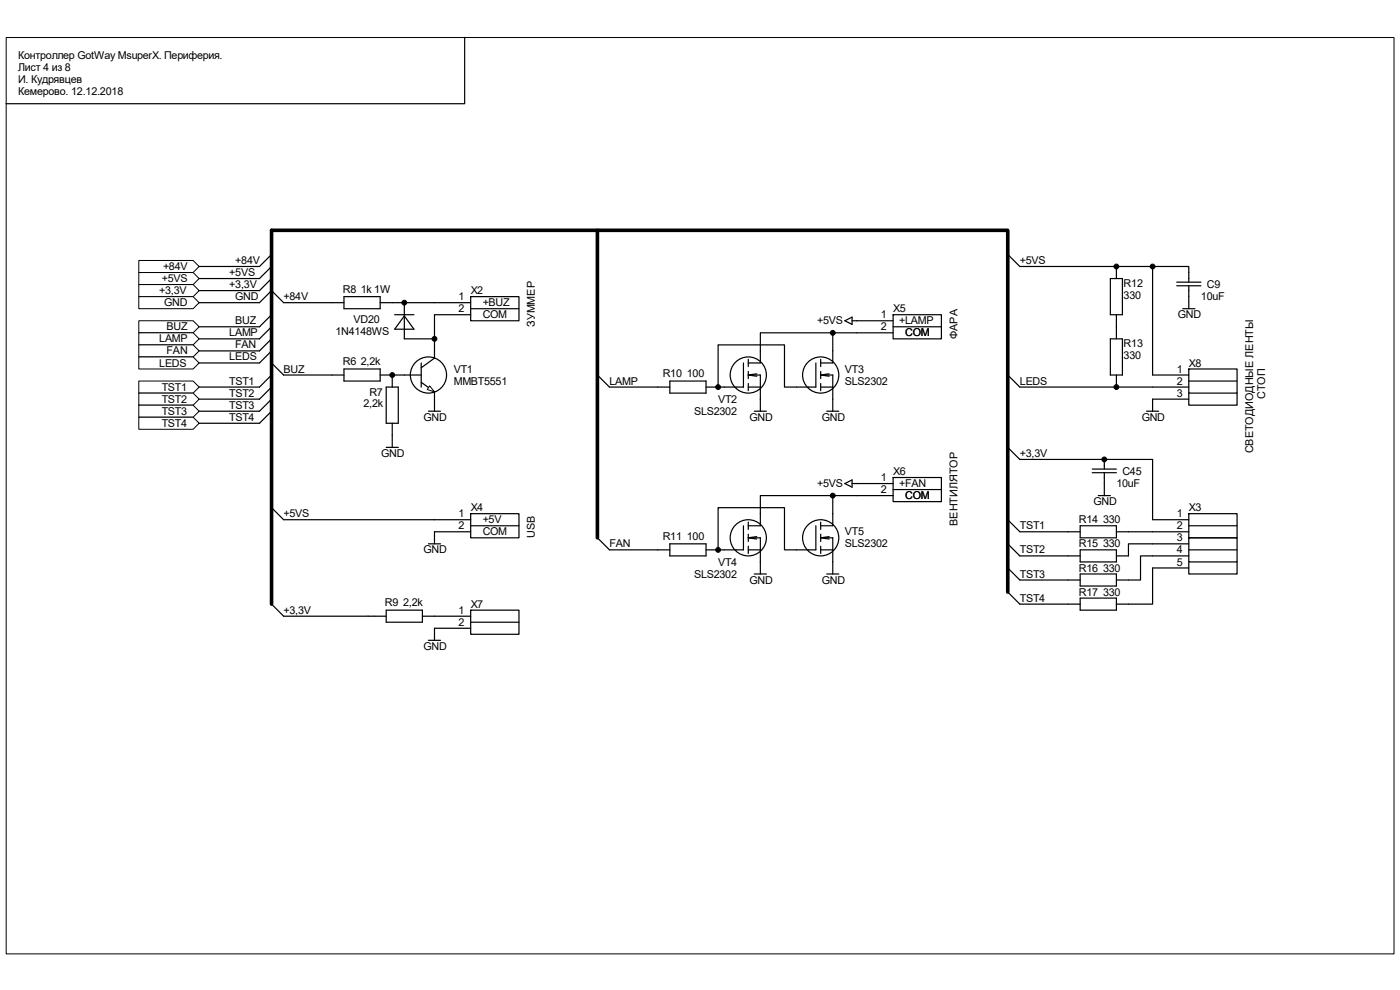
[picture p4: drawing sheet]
<svg xmlns="http://www.w3.org/2000/svg" width="297mm" height="210mm" viewBox="0 0 297 210" stroke-linecap="round" stroke-linejoin="round" font-family="sans-serif">
<path d="M1.3 8h294.4v194.4h-294.4z" fill="none" stroke="#000" stroke-width=".21"/>
<path d="M85.8 79.6h3.6M92.2 74.4v1.3M92.2 76l-2.8 2M89.4 81.1l2.8 2M92.2 83.4v1.3" fill="none" stroke="#000" stroke-width=".26"/>
<path d="M91.2 81.9l1 1.2-1.6-.5z" fill="#fff" stroke="#000" stroke-width=".21"/>
<g fill="none" stroke="#000" stroke-width=".26">
<path d="M213.8 54l2.6 2.5h28.1v23.1h7.7M235.6 59.1h2.5v7.7h-2.5zM236.8 56.5v2.6M244.5 56.5h7.7v3.4M249.6 59.9h5.2M57.6 77l2.6 2.6h12.8M57.6 61.7l2.6 2.5h12.8M73 62.9h7.7v2.6h-7.7zM73 78.3h7.7v2.5h-7.7zM80.7 79.6h5.1M80.7 64.2h2.5M83.2 79.6v2.5"/>
<path d="M89.4 77v5.1M92.2 71.9v2.5M92.2 75.7v.3M92.2 64.2h7.7M92.2 66.8h7.7M99.9 62.9h10.2v5.1h-10.2zM99.9 65.5h10.2M126.7 79.6l2.6 2.5h12.8M157.7 77v5.1h-7.9M158.7 79.6h2.6v7.6M158.7 76.2v1.6M158.7 78.8v1.5"/>
<path d="M158.7 79.6l1.8 .2M160.5 79.3l-1.8 .3M173.1 77v5.1h-6.7v-8.9h-14.1v8.9M174.1 79.6h2.6v7.6M174.1 76.2v1.6M174.1 78.8v1.5M174.1 79.6l1.8 .2M175.9 79.3l-1.8 .3M176.7 70.6v6.4h-2.6M179.2 68l1.6-.7v1.5zM180.8 68h8.7M189.5 70.6h-28.2v6.4h-2.6"/>
<path d="M189.5 66.8h10.2v5.1h-10.2zM189.5 69.3h10.2M213.8 79.6l2.6 2.5h35.8M235.6 71.9h2.5v7.7h-2.5zM236.8 66.8v5.1M236.8 79.6v2.5M249.6 60.6h5.2M250.9 65.5h2.6M252.2 78.3h10.2v5.1h-10.2zM252.2 60.6v4.9M81.9 82.1h2.6v7.7h-2.6zM81.9 94.9h2.6"/>
<path d="M83.2 89.8v5.1M90.9 87.2h2.6M92.2 83.1v.3M92.2 84.7v2.5M142.1 80.8h7.7v2.6h-7.7zM158.7 82.1h2.6M158.7 81.3v1.6M160 87.2h2.6M174.1 82.1h2.6M174.1 81.3v1.6M175.4 87.2h2.6M213.8 94.9l2.6 2.6h28.1v12.8h7.7"/>
<path d="M243.2 87.2h2.6M252.2 83.4v2.6h10.2v-2.6M252.2 80.8h10.2M252.2 84.7h-7.7v2.5M57.6 107.7l2.6 2.6h39.7M90.9 115.4h2.6M99.9 109h10.2v5.1h-10.2zM99.9 112.8h-7.7v2.6M99.9 111.5h10.2M126.7 114.1l2.6 2.5h12.8M142.1 115.4h7.7v2.5h-7.7zM157.7 111.5v5.1h-7.9"/>
<path d="M158.7 114.1h2.6v7.7M158.7 110.8v1.5M158.7 113.3v1.6M158.7 115.9v1.5M158.7 116.6h2.6M158.7 114.1l1.8 .2M160.5 113.8l-1.8 .3M173.1 111.5v5.1h-6.7v-8.9h-14.1v8.9M174.1 114.1h2.6v7.7M174.1 110.8v1.5M174.1 113.3v1.6M174.1 115.9v1.5"/>
<path d="M174.1 116.6h2.6M174.1 114.1l1.8 .2M175.9 113.8l-1.8 .3M176.7 105.1v6.4h-2.6M179.2 102.6l1.6-.8v1.5zM180.8 102.6h8.7M189.5 105.1h-28.2v6.4h-2.6M189.5 101.3h10.2v5.1h-10.2zM189.5 103.9h10.2M213.8 110.3l2.6 2.5h12.8M213.8 115.4l2.6 2.5h12.8M229.2 111.5h7.6v2.6h-7.6z"/>
<path d="M229.2 116.6h7.6v2.6h-7.6zM236.8 112.8h15.4M252.2 109h10.2v5.1h-10.2zM252.2 114.1h10.2v5.1h-10.2zM252.2 119.2v2.6h10.2v-2.6M252.2 117.9h-10.2v5.1h-5.2M252.2 115.4h-12.8v2.5h-2.6M252.2 111.5h10.2M252.2 116.6h10.2M57.6 128.2l2.6 2.5h21.7M81.9 129.4h7.7v2.6h-7.7zM89.6 130.7h10.3"/>
<path d="M90.9 135.8h2.6M99.9 129.4h10.2v5.2h-10.2zM99.9 133.3h-7.7v2.5M99.9 132h10.2M160 121.8h2.6M175.4 121.8h2.6M213.8 120.5l2.6 2.5h12.8M213.8 125.6l2.6 2.6h12.8M229.2 126.9h7.6v2.5h-7.6zM229.2 121.8h7.6v2.5h-7.6zM252.2 120.5h-7.7v7.7h-7.7"/>
<circle cx="90.9" cy="79.6" r="3.8"/>
<circle cx="158.7" cy="79.6" r="3.8"/>
<circle cx="174.1" cy="79.6" r="3.8"/>
<circle cx="158.7" cy="114.1" r="3.8"/>
<circle cx="174.1" cy="114.1" r="3.8"/>
</g>
<g fill="#000" stroke="#000" stroke-width=".21">
<circle cx="236.8" cy="56.5" r=".51"/>
<circle cx="244.5" cy="56.5" r=".51"/>
<circle cx="83.2" cy="79.6" r=".51"/>
<circle cx="176.7" cy="70.6" r=".51"/>
<circle cx="152.3" cy="82.1" r=".51"/>
<circle cx="236.8" cy="82.1" r=".51"/>
<circle cx="152.3" cy="116.6" r=".51"/>
<circle cx="176.7" cy="105.1" r=".51"/>
</g>
<path d="M126.7 48.9v65.2M213.8 125.6v-76.7h-156.2v79.3" fill="none" stroke="#000" stroke-width=".77"/>
<g fill="#fff" stroke="#000" stroke-width=".21">
<path d="M29.4 57.8h11.6l1.2 1.3-1.2 1.3h-11.6z" fill-rule="evenodd"/>
<path d="M29.4 60.4h11.6l1.2 1.3-1.2 1.2h-11.6z" fill-rule="evenodd"/>
<path d="M29.4 68h11.6l1.2 1.3-1.2 1.3h-11.6z" fill-rule="evenodd"/>
<path d="M29.4 62.9h11.6l1.2 1.3-1.2 1.3h-11.6z" fill-rule="evenodd"/>
<path d="M29.4 55.3h11.6l1.2 1.2-1.2 1.3h-11.6z" fill-rule="evenodd"/>
<path d="M29.4 70.6h11.6l1.2 1.3-1.2 1.3h-11.6z" fill-rule="evenodd"/>
<path d="M29.4 73.2h11.6l1.2 1.2-1.2 1.3h-11.6z" fill-rule="evenodd"/>
<path d="M29.4 75.7h11.6l1.2 1.3-1.2 1.3h-11.6z" fill-rule="evenodd"/>
<path d="M29.4 80.8h11.6l1.2 1.3-1.2 1.3h-11.6z" fill-rule="evenodd"/>
<path d="M29.4 83.4h11.6l1.2 1.3-1.2 1.3h-11.6z" fill-rule="evenodd"/>
<path d="M29.4 86h11.6l1.2 1.2-1.2 1.3h-11.6z" fill-rule="evenodd"/>
<path d="M29.4 88.5h11.6l1.2 1.3-1.2 1.3h-11.6z" fill-rule="evenodd"/>
</g>
<g fill="none" stroke="#000" stroke-width=".26">
<path d="M98.6 7.9v14.1h-97.3M57.6 54l-2.6 2.5h-12.8M57.6 56.5l-2.6 2.6h-12.8M57.6 59.1l-2.6 2.6h-12.8M57.6 61.7l-2.6 2.5h-12.8M57.6 66.8l-2.6 2.5h-12.8M57.6 69.3l-2.6 2.6h-12.8M57.6 71.9l-2.6 2.5h-12.8M57.6 74.4l-2.6 2.6h-12.8M57.6 79.6l-2.6 2.5h-12.8M83.2 64.2h9M83.7 66.8h4.1"/>
<path d="M85.8 67l2 2.8h-4.1zM85.8 64.2v7.7h6.4v-5.1M57.6 82.1l-2.6 2.6h-12.8M57.6 84.7l-2.6 2.5h-12.8M57.6 87.2l-2.6 2.6h-12.8M231.7 99.5h5.1M234.3 97.5v2M231.7 100.3h5.1M233 105.1h2.6M234.3 100.3v4.8"/>
</g>
<g fill="#000" stroke="#000" stroke-width=".21">
<circle cx="85.8" cy="64.2" r=".51"/>
<circle cx="92.2" cy="71.9" r=".51"/>
<circle cx="234.3" cy="97.5" r=".51"/>
</g>
<g font-size="2.3">
<text x="3.9" y="12.5">Контроллер GotWay MsuperX. Периферия.</text>
<text x="3.9" y="15.1">Лист 4 из 8</text>
<text x="3.9" y="17.7">И. Кудрявцев</text>
<text x="3.9" y="20.2">Кемерово. 12.12.2018</text>
<text x="34.3" y="59.9">+5VS</text>
<text x="34.6" y="57.3">+84V</text>
<text x="48.6" y="58.5">+5VS</text>
<text x="49.9" y="56">+84V</text>
<text x="216.4" y="56">+5VS</text>
<text x="33.8" y="62.4">+3,3V</text>
<text x="34.8" y="65">GND</text>
<text x="48.6" y="61.1">+3,3V</text>
<text x="49.9" y="63.7">GND</text>
<text x="60.2" y="63.7">+84V</text>
<text x="72.7" y="62.1">R8 1k 1W</text>
<text x="97.3" y="63.7">1</text>
<text x="99.9" y="62.4">X2</text>
<text x="102.4" y="65">+BUZ</text>
<text x="238.4" y="60.9">R12</text>
<text x="238.4" y="63.4">330</text>
<text x="254.8" y="63.7">10uF</text>
<text x="256" y="61.1">C9</text>
<text x="35.3" y="70.1">BUZ</text>
<text x="48.6" y="71.4">LAMP</text>
<text x="49.9" y="68.8">BUZ</text>
<text x="71.2" y="71.1">1N4148WS</text>
<text x="75" y="68.5">VD20</text>
<text x="97.3" y="66.3">2</text>
<text x="102.4" y="67.5">COM</text>
<text x="113.5" y="69.3" transform="rotate(-90 113.5 69.3)">ЗУММЕР</text>
<text x="173.4" y="68.8">+5VS</text>
<text x="186.9" y="67.5">1</text>
<text x="186.9" y="70.1">2</text>
<text x="189.5" y="66.3">X5</text>
<text x="190.8" y="68.8">+LAMP</text>
<text x="192" y="71.4">COM</text>
<text x="203.1" y="71.9" transform="rotate(-90 203.1 71.9)">ФАРА</text>
<text x="249.9" y="67.5">GND</text>
<text x="33.8" y="72.6">LAMP</text>
<text x="33.8" y="77.8">LEDS</text>
<text x="35.3" y="75.2">FAN</text>
<text x="48.6" y="76.5">LEDS</text>
<text x="49.9" y="73.9">FAN</text>
<text x="72.7" y="77.5">R6 2,2k</text>
<text x="238.4" y="73.7">R13</text>
<text x="238.4" y="76.2">330</text>
<text x="252.2" y="77.8">X8</text>
<text x="34.3" y="82.9">TST1</text>
<text x="48.6" y="81.6">TST1</text>
<text x="60.2" y="79">BUZ</text>
<text x="78.4" y="83.9">R7</text>
<text x="96.3" y="79">VT1</text>
<text x="96.3" y="81.6">MMBT5551</text>
<text x="129.3" y="81.6">LAMP</text>
<text x="140.6" y="80.1">R10 100</text>
<text x="179.2" y="79">VT3</text>
<text x="179.2" y="81.6">SLS2302</text>
<text x="216.4" y="81.6">LEDS</text>
<text x="249.6" y="79">1</text>
<text x="249.6" y="81.6">2</text>
<text x="34.3" y="85.4">TST2</text>
<text x="34.3" y="88">TST3</text>
<text x="48.6" y="84.2">TST2</text>
<text x="48.6" y="86.7">TST3</text>
<text x="48.6" y="89.3">TST4</text>
<text x="77.1" y="86.4">2,2k</text>
<text x="89.9" y="89.3">GND</text>
<text x="147.2" y="88">SLS2302</text>
<text x="152.4" y="85.4">VT2</text>
<text x="159" y="89.3">GND</text>
<text x="174.4" y="89.3">GND</text>
<text x="242.2" y="89.3">GND</text>
<text x="249.6" y="84.2">3</text>
<text x="268.4" y="84.7" transform="rotate(-90 268.4 84.7)">СТОП</text>
<text x="34.3" y="90.6">TST4</text>
<text x="80.9" y="96.9">GND</text>
<text x="189.5" y="100.8">X6</text>
<text x="216.4" y="96.9">+3,3V</text>
<text x="238.1" y="100.8">C45</text>
<text x="265.9" y="96.2" transform="rotate(-90 265.9 96.2)">СВЕТОДИОДНЫЕ ЛЕНТЫ</text>
<text x="173.4" y="103.3">+5VS</text>
<text x="186.9" y="102.1">1</text>
<text x="186.9" y="104.6">2</text>
<text x="190.8" y="103.3">+FAN</text>
<text x="192" y="105.9">COM</text>
<text x="232" y="107.2">GND</text>
<text x="236.9" y="103.3">10uF</text>
<text x="60.2" y="109.7">+5VS</text>
<text x="97.3" y="109.7">1</text>
<text x="97.3" y="112.3">2</text>
<text x="99.9" y="108.5">X4</text>
<text x="102.4" y="111">+5V</text>
<text x="102.4" y="113.6">COM</text>
<text x="179.2" y="113.6">VT5</text>
<text x="203.1" y="111.5" transform="rotate(-90 203.1 111.5)">ВЕНТИЛЯТОР</text>
<text x="216.4" y="112.3">TST1</text>
<text x="228.9" y="111">R14 330</text>
<text x="249.6" y="109.7">1</text>
<text x="249.6" y="112.3">2</text>
<text x="252.2" y="108.5">X3</text>
<text x="89.9" y="117.4">GND</text>
<text x="113.5" y="114.1" transform="rotate(-90 113.5 114.1)">USB</text>
<text x="129.3" y="116.1">FAN</text>
<text x="140.6" y="114.6">R11 100</text>
<text x="152.4" y="120">VT4</text>
<text x="179.2" y="116.1">SLS2302</text>
<text x="216.4" y="117.4">TST2</text>
<text x="228.9" y="116.1">R15 330</text>
<text x="249.6" y="114.9">3</text>
<text x="249.6" y="117.4">4</text>
<text x="249.6" y="120">5</text>
<text x="147.2" y="122.5">SLS2302</text>
<text x="159" y="123.8">GND</text>
<text x="174.4" y="123.8">GND</text>
<text x="216.4" y="122.5">TST3</text>
<text x="228.9" y="121.2">R16 330</text>
<text x="60.2" y="130.2">+3,3V</text>
<text x="81.7" y="128.7">R9 2,2k</text>
<text x="97.3" y="130.2">1</text>
<text x="99.9" y="128.9">X7</text>
<text x="216.4" y="127.6">TST4</text>
<text x="228.9" y="126.4">R17 330</text>
<text x="89.9" y="137.9">GND</text>
<text x="97.3" y="132.8">2</text>
</g>
</svg>
